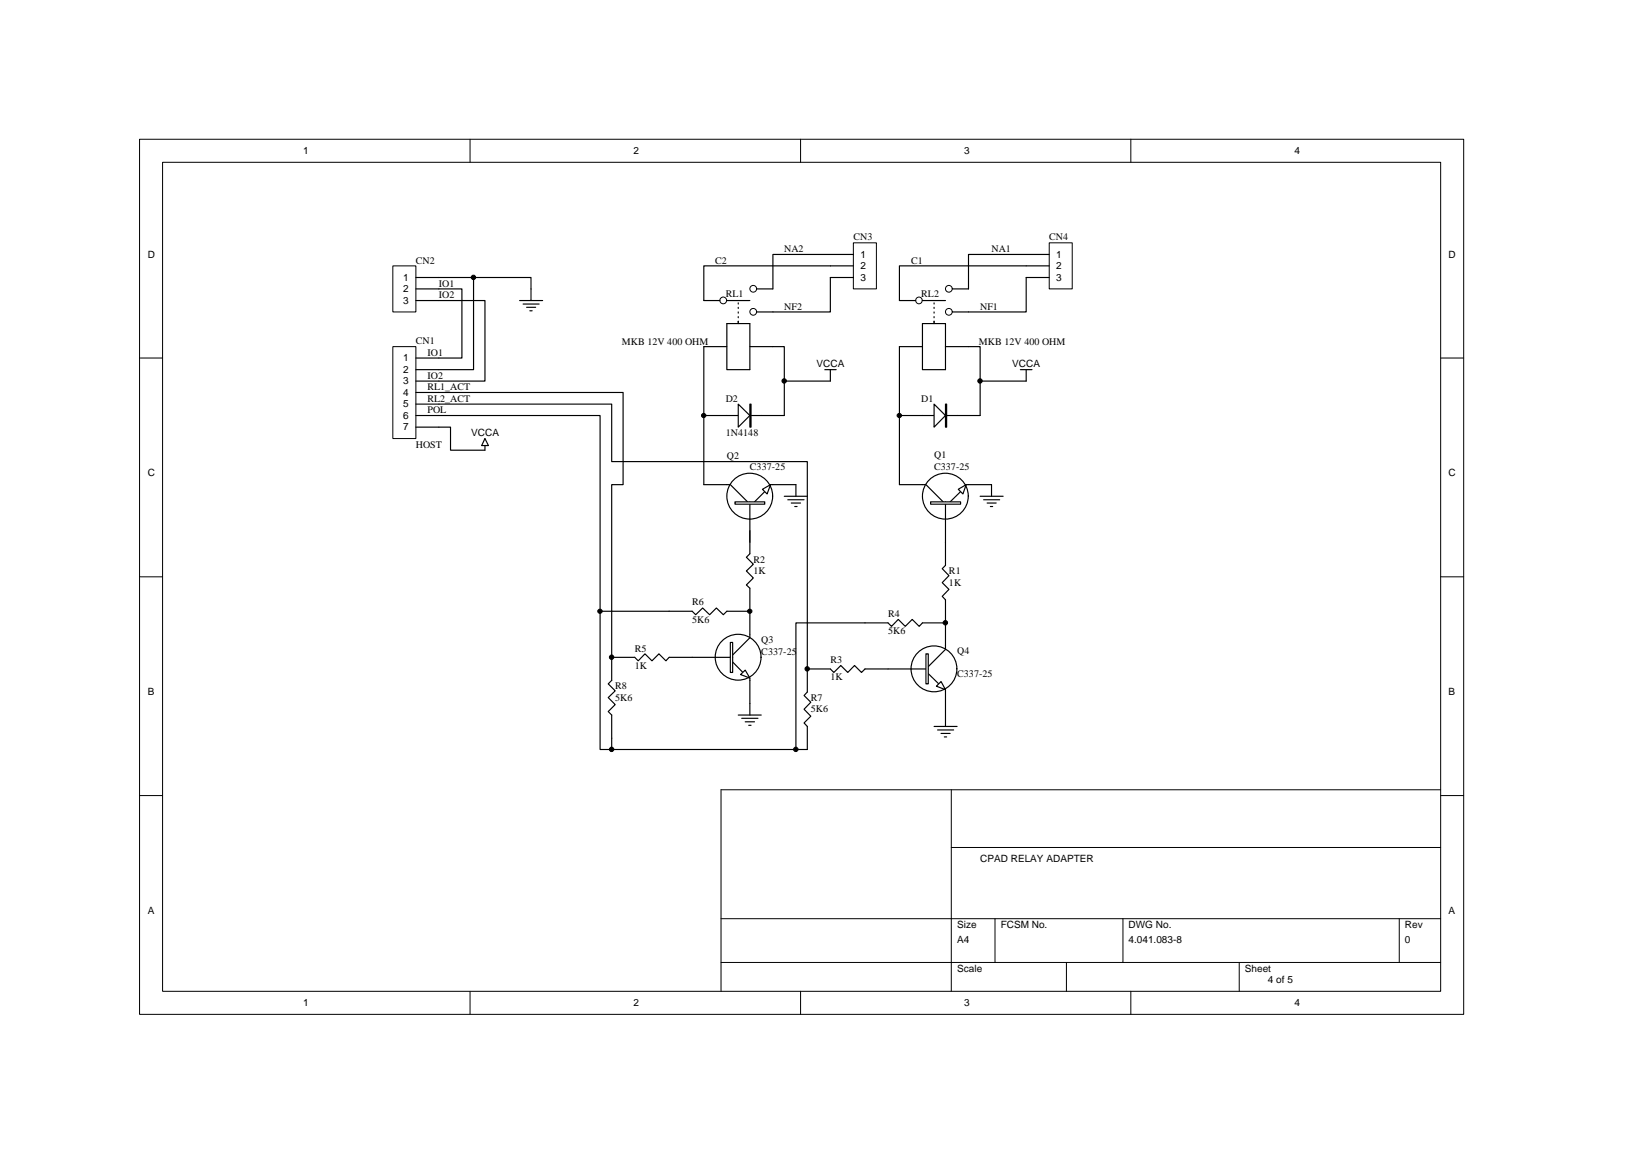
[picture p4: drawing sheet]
<svg xmlns="http://www.w3.org/2000/svg" width="297mm" height="210mm" viewBox="0 0 297 210" stroke-linecap="round" stroke-linejoin="round" font-family="sans-serif">
<g fill="none" stroke="#000" stroke-width=".18">
<path d="M25.4 25.3h241v159.2h-241zM29.6 29.5h232.6v150.8h-232.6zM85.6 25.3v4.2M145.7 25.3v4.2M205.8 25.3v4.2M132.2 54.6a.61 .61 0 0 0-.8-.5 .61 .61 0 0 0-.2 1 .61 .61 0 0 0 1-.2v-.3M137.7 56.7a.61 .61 0 0 0-.8-.5 .61 .61 0 0 0-.2 1 .61 .61 0 0 0 1-.2v-.3M167.9 54.6a.6 .6 0 0 0-.9-.5 .6 .6 0 0 0-.2 1 .6 .6 0 0 0 1-.2l.1-.3M173.3 56.7a.61 .61 0 0 0-.8-.5 .61 .61 0 0 0-.2 1 .61 .61 0 0 0 1-.2v-.3M25.4 65.1h4.2M262.2 65.1h4.2M25.4 104.9h4.2"/>
<path d="M262.2 104.9h4.2M25.4 144.7h4.2M173.1 143.7v36.6M173.1 154.1h89.1M262.2 144.7h4.2M262.2 143.7h-131v36.6M131.2 167.1h131M131.2 175.1h131M181.1 167.1v8M194.1 175.1v5.2M204.4 167.1v8M225.6 175.1v5.2"/>
<path d="M254.7 167.1v8M85.6 180.3v4.2M145.7 180.3v4.2M205.8 180.3v4.2"/>
<circle cx="137.1" cy="52.5" r=".61"/>
<circle cx="172.7" cy="52.5" r=".61"/>
</g>
<g fill="none" stroke="#000" stroke-width=".21">
<path d="M128.1 54.7h2.9M132.3 58.9h4.2v8.3h-4.2zM132.3 54.7h4.2M134.4 55.1v.2M134.4 55.9v.2M134.4 56.7v.3M134.4 57.6v.2M134.4 58.4v.5M137.8 52.5h2.9M137.8 56.7h2.9M163.7 54.7h3M167.9 58.9h4.2v8.3h-4.2z"/>
<path d="M167.9 54.7h4.2M170 55.1v.2M170 55.9v.2M170 56.7v.3M170 57.6v.2M170 58.4v.5M173.4 52.5h2.9M173.4 56.7h2.9M128.1 63h4.2M136.5 63h4.2M163.7 63h4.2M172.1 63h4.2"/>
</g>
<path d="M71.5 63h4.2v16.8h-4.2z" fill="#fff" stroke="#000" stroke-width=".18"/>
<path d="M75.7 65.1h4.2M75.7 67.2h4.2M75.7 69.3h4.2M75.7 71.4h4.2M75.7 73.5h4.2M75.7 75.6h4.2M75.7 77.7h4.2" fill="none" stroke="#000" stroke-width=".21"/>
<path d="M71.5 48.4h4.2v8.3h-4.2z" fill="#fff" stroke="#000" stroke-width=".18"/>
<path d="M75.7 50.5h4.2M75.7 52.5h4.2M75.7 54.7h4.2" fill="none" stroke="#000" stroke-width=".21"/>
<path d="M155.3 44.2h4.2v8.3h-4.2z" fill="#fff" stroke="#000" stroke-width=".18"/>
<path d="M151.1 46.3h4.2M151.1 48.4h4.2M151.1 50.5h4.2" fill="none" stroke="#000" stroke-width=".21"/>
<path d="M191 44.2h4.2v8.3h-4.2z" fill="#fff" stroke="#000" stroke-width=".18"/>
<path d="M186.8 46.3h4.2M186.8 48.4h4.2M186.8 50.5h4.2M128.1 75.6h14.6" fill="none" stroke="#000" stroke-width=".21"/>
<path d="M136.5 73.5h.2v4.2h-.2z" fill="#fff" stroke="#000" stroke-width=".21"/>
<path d="M134.4 73.5l2.1 2.1-2.1 2.1z" fill-rule="evenodd" fill="#fff" stroke="#000" stroke-width=".21"/>
<path d="M163.7 75.6h14.7" fill="none" stroke="#000" stroke-width=".21"/>
<path d="M172.1 73.5h.2v4.2h-.2z" fill="#fff" stroke="#000" stroke-width=".21"/>
<path d="M170 73.5l2.1 2.1-2.1 2.1z" fill-rule="evenodd" fill="#fff" stroke="#000" stroke-width=".21"/>
<path d="M136.5 96.5v4.2l-.7 .7 1.3 1.2-1.3 1.3 1.3 1.2-1.3 1.3 .7 .6v4.2h-4.2l-.6 .6-1.3-1.2-1.2 1.2-1.3-1.2-1.3 1.2-.6-.6h-4.2M172.1 98.7v4.1l-.6 .6 1.2 1.3-1.2 1.3 1.2 1.2-1.2 1.3 .6 .6v9l-3.1 3.2M126 119.6h-4.2l-.6 .6-1.3-1.3-1.2 1.3-1.3-1.3-1.2 1.3-.7-.6h-4.2v4.2l-.6 .6 1.3 1.3-1.3 1.2 1.3 1.3-1.3 1.2 .6 .7v4.2M157.4 113.3h4.2l.7 .6 1.2-1.2 1.3 1.2 1.2-1.2 1.3 1.2 .6-.6h4.2M169 121.7h-11.6l-.6 .6-1.3-1.3-1.2 1.3-1.3-1.3-1.2 1.3-.7-.6h-4.2v4.2l-.6 .6 1.3 1.2-1.3 1.3 1.3 1.3-1.3 1.2 .6 .6v4.2M169 122.5l1.9 1.9M172.1 125.4v4.7" fill="none" stroke="#000" stroke-width=".21"/>
<path d="M168.5 118.9h.5v5.5h-.5z" fill="#fff" stroke="#000" stroke-width=".21"/>
<path d="M171.3 124l.8 1.4-1.7-.6z" fill-rule="evenodd" fill="#fff" stroke="#000" stroke-width=".21"/>
<path d="M126 119.6h7.3M136.5 111.2v4.8l-3.2 3.1M133.3 120.4l1.9 1.9M136.5 123.3v4.6M174.2 121.6a4.2 4.2 0 0 0-6.1-3.7 4.2 4.2 0 0 0-.6 7.1 4.2 4.2 0 0 0 6.6-2.6l.1-.7" fill="none" stroke="#000" stroke-width=".21"/>
<path d="M132.9 116.9h.4v5.4h-.4z" fill="#fff" stroke="#000" stroke-width=".21"/>
<path d="M134.8 122.7l.8-.8 .9 1.4z" fill-rule="evenodd" fill="#fff" stroke="#000" stroke-width=".21"/>
<g fill="none" stroke="#000" stroke-width=".21">
<path d="M128.1 88.2h4.8l3.2 3.1M136.5 91.3v7.4M139.2 89.4l-1.9 1.9M140.3 88.2h4.6"/>
<circle cx="134.3" cy="119.5" r="4.2"/>
</g>
<path d="M133.8 91.3h5.4v.4h-5.4z" fill="#fff" stroke="#000" stroke-width=".21"/>
<path d="M138.8 89l1.5-.8-.7 1.6z" fill-rule="evenodd" fill="#fff" stroke="#000" stroke-width=".21"/>
<g fill="none" stroke="#000" stroke-width=".21">
<path d="M163.7 88.2h4.8l3.2 3.1M172.1 91.3v7.4M174.8 89.4l-1.9 1.9M175.9 88.2h4.6"/>
<circle cx="136.5" cy="90.2" r="4.2"/>
</g>
<path d="M169.4 91.3h5.4v.4h-5.4z" fill="#fff" stroke="#000" stroke-width=".21"/>
<path d="M174.4 89l1.5-.8-.6 1.6z" fill-rule="evenodd" fill="#fff" stroke="#000" stroke-width=".21"/>
<g fill="none" stroke="#000" stroke-width=".21">
<path d="M79.9 54.7h8.4v14.6h-8.4M79.9 52.5h4.2v12.6h-4.2M79.9 50.5h6.3v16.7h-6.3M86.2 50.5h10.4v4.2M94.6 54.7h4.2M95.2 55.3h2.9M95.8 55.9h1.7M96.4 56.5h.5M151.1 48.4h-23v6.3M151.1 46.3h-10.4v6.2M151.1 50.5v6.2h-10.4M186.8 48.4h-23.1v6.3"/>
<path d="M186.8 46.3h-10.5v6.2M186.8 50.5v6.2h-10.5M79.9 75.6h29.3v35.6M79.9 73.5h31.4v10.5h35.6v37.7M79.9 71.4h33.5v16.8h-2.1v31.4M79.9 77.7h2.1v4.2h6.3v-.9M88.3 79.8l.6 1.2h-1.2zM128.1 63v25.2M140.7 63h2v12.6M150.1 67.2h2.1M151.1 67.2v2.1h-8.4M163.7 63v25.2"/>
<path d="M176.3 63h2.1v12.6M185.7 67.2h2.1M186.8 67.2v2.1h-8.4M142.7 90.3h4.2M143.4 90.9h2.9M144 91.5h1.7M144.7 92.1h.4M144.9 88.2v2.1M178.4 90.3h4.2M179 90.9h2.9M179.7 91.5h1.6M180.3 92.1h.4"/>
<path d="M180.5 88.2v2.1M121.8 111.2h-12.6v25.1h2.1M157.4 113.3h-12.5v23M111.3 134.3v2h35.6M134.4 130.1h4.2M135 130.7h3M135.6 131.3h1.7M136.3 131.9h.4M136.5 127.9v2.2M170 132.1h4.2M170.6 132.8h3M171.3 133.4h1.6"/>
<path d="M171.9 134h.4M172.1 130.1v2"/>
<circle cx="172.1" cy="90.2" r="4.2"/>
</g>
<g fill="#000" stroke="#000" stroke-width=".18">
<circle cx="86.2" cy="50.5" r=".4"/>
<circle cx="128.1" cy="75.6" r=".39"/>
<circle cx="142.7" cy="69.3" r=".4"/>
<circle cx="163.7" cy="75.6" r=".39"/>
<circle cx="178.4" cy="69.3" r=".4"/>
<circle cx="109.2" cy="111.2" r=".39"/>
<circle cx="111.3" cy="119.5" r=".4"/>
<circle cx="136.5" cy="111.2" r=".39"/>
<circle cx="172.1" cy="113.3" r=".4"/>
<circle cx="111.3" cy="136.3" r=".4"/>
<circle cx="144.8" cy="136.3" r=".4"/>
<circle cx="146.9" cy="121.7" r=".4"/>
</g>
<g font-size="1.8">
<text x="55.2" y="28">1</text>
<text x="115.3" y="28">2</text>
<text x="175.5" y="28">3</text>
<text x="235.6" y="28">4</text>
<text x="26.9" y="46.9">D</text>
<text x="75.7" y="47.9">CN2</text>
<text x="130.2" y="47.9">C2</text>
<text x="142.7" y="45.8">NA2</text>
<text x="155.3" y="43.7">CN3</text>
<text x="156.6" y="46.9">1</text>
<text x="165.8" y="47.9">C1</text>
<text x="180.5" y="45.8">NA1</text>
<text x="191" y="43.7">CN4</text>
<text x="192.2" y="46.9">1</text>
<text x="263.7" y="46.9">D</text>
<text x="73.4" y="51.1">1</text>
<text x="73.4" y="53.2">2</text>
<text x="79.9" y="52.1">IO1</text>
<text x="132.1" y="54">RL1</text>
<text x="156.6" y="49">2</text>
<text x="156.6" y="51.1">3</text>
<text x="167.7" y="54">RL2</text>
<text x="192.2" y="49">2</text>
<text x="192.2" y="51.1">3</text>
<text x="73.4" y="55.3">3</text>
<text x="79.9" y="54.2">IO2</text>
<text x="142.7" y="56.3">NF2</text>
<text x="178.4" y="56.3">NF1</text>
<text x="73.4" y="65.7">1</text>
<text x="75.7" y="62.6">CN1</text>
<text x="77.8" y="64.7">IO1</text>
<text x="113.2" y="62.8">MKB 12V 400 OHM</text>
<text x="178.2" y="62.8">MKB 12V 400 OHM</text>
<text x="73.4" y="67.8">2</text>
<text x="73.4" y="69.9">3</text>
<text x="77.8" y="68.9">IO2</text>
<text x="77.8" y="71">RL1_ACT</text>
<text x="148.6" y="66.8">VCCA</text>
<text x="184.2" y="66.8">VCCA</text>
<text x="73.4" y="72">4</text>
<text x="73.4" y="74.1">5</text>
<text x="73.4" y="76.2">6</text>
<text x="77.8" y="73">RL2_ACT</text>
<text x="77.8" y="75.2">POL</text>
<text x="132.1" y="73">D2</text>
<text x="167.7" y="73">D1</text>
<text x="73.4" y="78.3">7</text>
<text x="75.7" y="81.4">HOST</text>
<text x="85.8" y="79.3">VCCA</text>
<text x="132.1" y="79.3">1N4148</text>
<text x="132.3" y="83.5">Q2</text>
<text x="170" y="83.3">Q1</text>
<text x="26.9" y="86.7">C</text>
<text x="136.5" y="85.4">C337-25</text>
<text x="170" y="85.4">C337-25</text>
<text x="263.7" y="86.7">C</text>
<text x="137.1" y="102.4">R2</text>
<text x="137.1" y="104.5">1K</text>
<text x="172.7" y="104.5">R1</text>
<text x="172.7" y="106.6">1K</text>
<text x="126" y="110.1">R6</text>
<text x="126" y="113.3">5K6</text>
<text x="161.6" y="112.2">R4</text>
<text x="115.5" y="118.5">R5</text>
<text x="138.6" y="117">Q3</text>
<text x="138.6" y="119.1">C337-25</text>
<text x="161.6" y="115.4">5K6</text>
<text x="174.2" y="118.9">Q4</text>
<text x="112" y="125.4">R8</text>
<text x="115.5" y="121.6">1K</text>
<text x="151.1" y="120.6">R3</text>
<text x="151.1" y="123.8">1K</text>
<text x="174.2" y="123.1">C337-25</text>
<text x="26.9" y="126.5">B</text>
<text x="112" y="127.5">5K6</text>
<text x="147.6" y="127.5">R7</text>
<text x="147.6" y="129.6">5K6</text>
<text x="263.7" y="126.5">B</text>
<text x="178.4" y="156.8">CPAD RELAY ADAPTER</text>
<text x="26.9" y="166.3">A</text>
<text x="263.7" y="166.3">A</text>
<text x="174.2" y="168.8">Size</text>
<text x="174.2" y="171.5">A4</text>
<text x="182.2" y="168.8">FCSM No.</text>
<text x="205.4" y="168.8">DWG No.</text>
<text x="205.4" y="171.5">4.041.083-8</text>
<text x="255.7" y="168.8">Rev</text>
<text x="255.7" y="171.5">0</text>
<text x="174.2" y="176.7">Scale</text>
<text x="226.6" y="176.7">Sheet</text>
<text x="230.8" y="178.8">4 of 5</text>
<text x="55.2" y="183">1</text>
<text x="115.3" y="183">2</text>
<text x="175.5" y="183">3</text>
<text x="235.6" y="183">4</text>
</g>
</svg>
